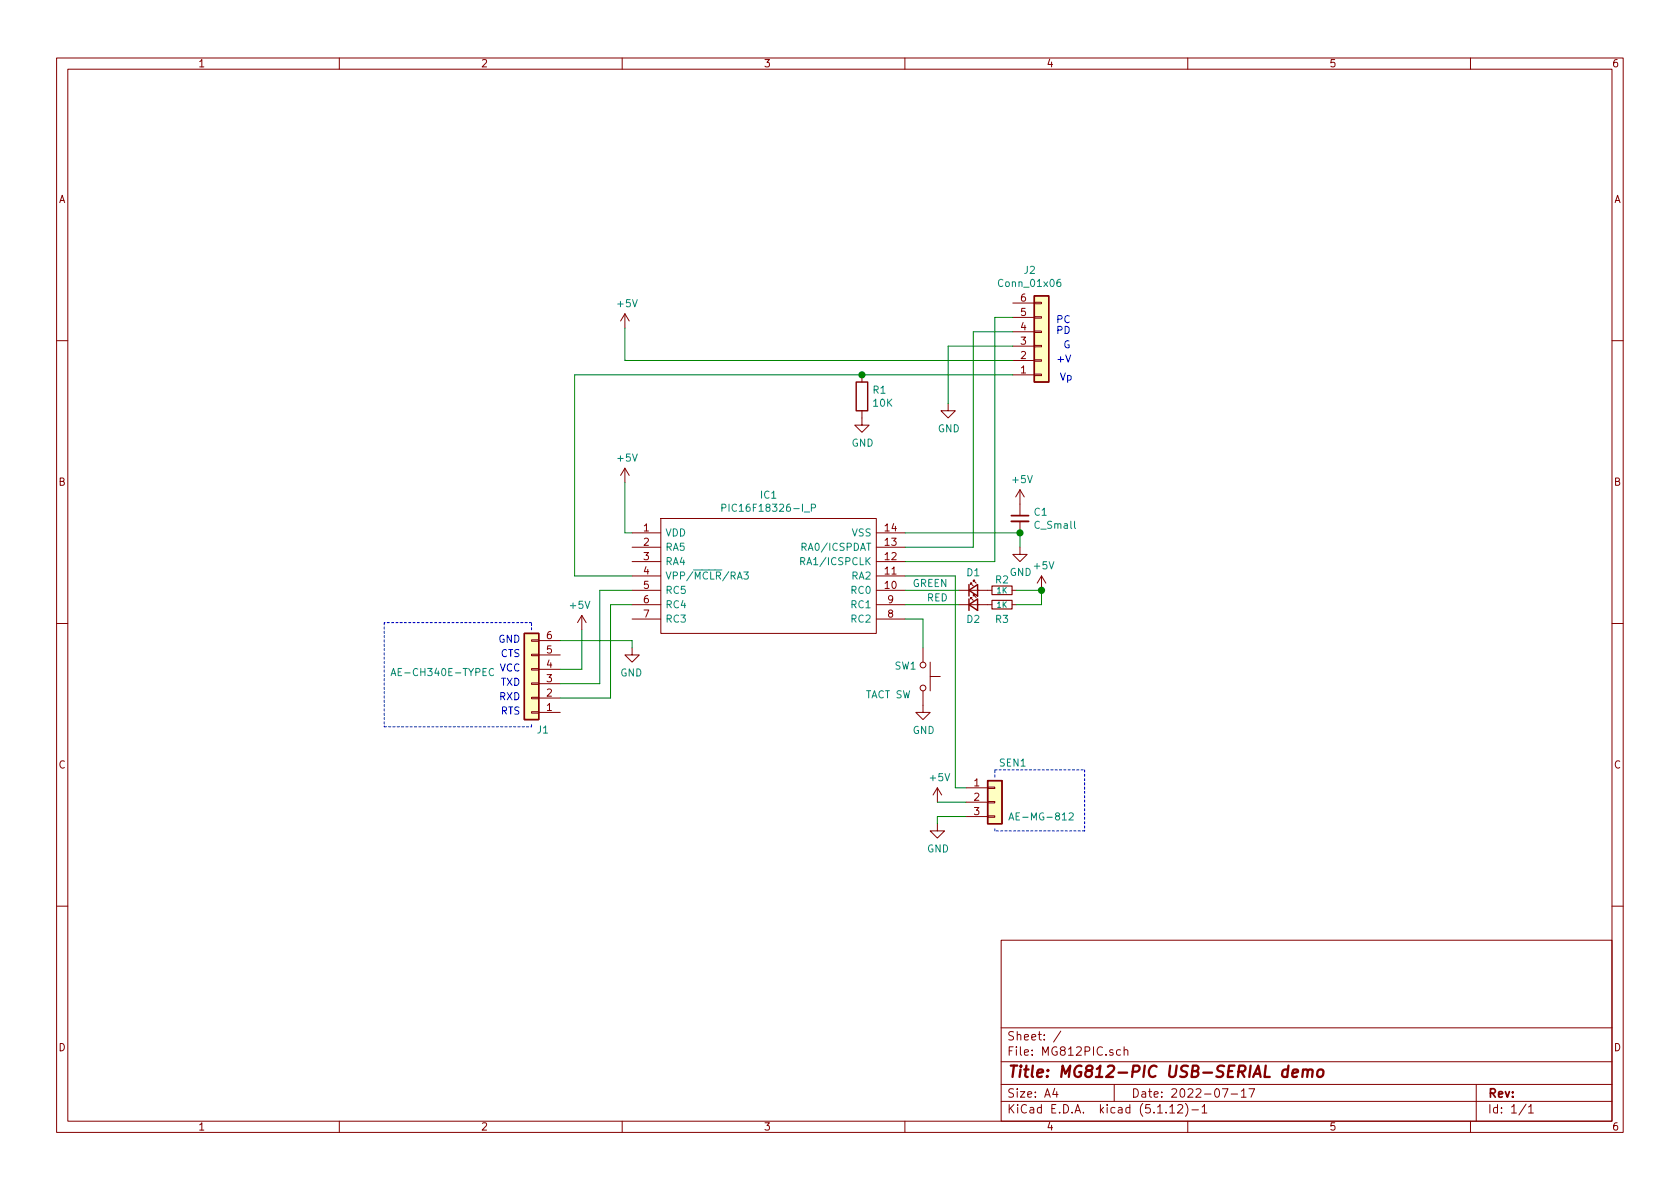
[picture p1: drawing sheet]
EESchema Schematic File Version 4
EELAYER 30 0
EELAYER END
$Descr A4 11693 8268
encoding utf-8
Sheet 1 1
Title "MG812-PIC USB-SERIAL demo"
Date "2022-07-17"
Rev ""
Comp ""
Comment1 ""
Comment2 ""
Comment3 ""
Comment4 ""
$EndDescr
$Comp
L Connector_Generic:Conn_01x06 J?
U 1 1
P 7250 2400
AR Path="/62D3A28E/62D41DE3" Ref="J?"  Part="1" 
AR Path="/62D41DE3" Ref="J2"  Part="1" 
F 0 "J2" H 7168 1875 50  0000 C CNN
F 1 "Conn_01x06" H 7168 1966 50  0000 C CNN
F 2 "" H 7250 2400 50  0001 C CNN
F 3 "~" H 7250 2400 50  0001 C CNN
	1    7250 2400
	1    0    0    1   
$EndComp
Wire Wire Line
	7050 2600 6000 2600
Wire Wire Line
	4000 2600 4000 4000
Wire Wire Line
	4000 4000 4400 4000
Wire Wire Line
	7050 2500 4350 2500
Wire Wire Line
	4350 2500 4350 2275
$Comp
L power:+5V #PWR?
U 1 1
P 4350 2275
AR Path="/62D3A28E/62D41DEE" Ref="#PWR?"  Part="1" 
AR Path="/62D41DEE" Ref="#PWR02"  Part="1" 
F 0 "#PWR02" H 4350 2125 50  0001 C CNN
F 1 "+5V" H 4365 2448 50  0000 C CNN
F 2 "" H 4350 2275 50  0001 C CNN
F 3 "" H 4350 2275 50  0001 C CNN
	1    4350 2275
	1    0    0    -1  
$EndComp
$Comp
L power:GND #PWR?
U 1 1
P 6600 2800
AR Path="/62D3A28E/62D41DF4" Ref="#PWR?"  Part="1" 
AR Path="/62D41DF4" Ref="#PWR08"  Part="1" 
F 0 "#PWR08" H 6600 2550 50  0001 C CNN
F 1 "GND" H 6605 2627 50  0000 C CNN
F 2 "" H 6600 2800 50  0001 C CNN
F 3 "" H 6600 2800 50  0001 C CNN
	1    6600 2800
	1    0    0    -1  
$EndComp
Wire Wire Line
	7050 2400 6600 2400
Wire Wire Line
	6600 2400 6600 2800
Wire Wire Line
	6300 3800 6775 3800
Wire Wire Line
	6775 3800 6775 2300
Wire Wire Line
	6775 2300 7050 2300
Wire Wire Line
	6300 3900 6925 3900
Wire Wire Line
	6925 3900 6925 2200
Wire Wire Line
	6925 2200 7050 2200
Wire Wire Line
	6300 3700 7100 3700
Wire Wire Line
	7100 3700 7100 3800
$Comp
L power:GND #PWR?
U 1 1
P 7100 3800
AR Path="/62D3A28E/62D41E04" Ref="#PWR?"  Part="1" 
AR Path="/62D41E04" Ref="#PWR010"  Part="1" 
F 0 "#PWR010" H 7100 3550 50  0001 C CNN
F 1 "GND" H 7105 3627 50  0000 C CNN
F 2 "" H 7100 3800 50  0001 C CNN
F 3 "" H 7100 3800 50  0001 C CNN
	1    7100 3800
	1    0    0    -1  
$EndComp
$Comp
L power:+5V #PWR?
U 1 1
P 7100 3500
AR Path="/62D3A28E/62D41E0A" Ref="#PWR?"  Part="1" 
AR Path="/62D41E0A" Ref="#PWR09"  Part="1" 
F 0 "#PWR09" H 7100 3350 50  0001 C CNN
F 1 "+5V" H 7115 3673 50  0000 C CNN
F 2 "" H 7100 3500 50  0001 C CNN
F 3 "" H 7100 3500 50  0001 C CNN
	1    7100 3500
	1    0    0    -1  
$EndComp
$Comp
L Device:C_Small C?
U 1 1
P 7100 3600
AR Path="/62D3A28E/62D41E10" Ref="C?"  Part="1" 
AR Path="/62D41E10" Ref="C1"  Part="1" 
F 0 "C1" H 7192 3646 50  0000 L CNN
F 1 "C_Small" H 7192 3555 50  0000 L CNN
F 2 "" H 7100 3600 50  0001 C CNN
F 3 "~" H 7100 3600 50  0001 C CNN
	1    7100 3600
	1    0    0    -1  
$EndComp
Connection ~ 7100 3700
$Comp
L power:+5V #PWR?
U 1 1
P 4350 3350
AR Path="/62D3A28E/62D41E17" Ref="#PWR?"  Part="1" 
AR Path="/62D41E17" Ref="#PWR03"  Part="1" 
F 0 "#PWR03" H 4350 3200 50  0001 C CNN
F 1 "+5V" H 4365 3523 50  0000 C CNN
F 2 "" H 4350 3350 50  0001 C CNN
F 3 "" H 4350 3350 50  0001 C CNN
	1    4350 3350
	1    0    0    -1  
$EndComp
Wire Wire Line
	4350 3350 4350 3700
Wire Wire Line
	4350 3700 4400 3700
Text Notes 7375 2650 0    50   ~ 0
Vp
Text Notes 7350 2525 0    50   ~ 0
+V\n
Text Notes 7400 2425 0    50   ~ 0
G
Text Notes 7350 2325 0    50   ~ 0
PD
Text Notes 7350 2250 0    50   ~ 0
PC
$Comp
L Connector_Generic:Conn_01x03 SEN?
U 1 1
P 6925 5575
AR Path="/62D3A28E/62D41E24" Ref="SEN?"  Part="1" 
AR Path="/62D41E24" Ref="SEN1"  Part="1" 
F 0 "SEN1" H 7050 5850 50  0000 C CNN
F 1 "AE-MG-812" H 7250 5475 50  0000 C CNN
F 2 "" H 6925 5575 50  0001 C CNN
F 3 "~" H 6925 5575 50  0001 C CNN
	1    6925 5575
	1    0    0    -1  
$EndComp
$Comp
L power:+5V #PWR?
U 1 1
P 6525 5575
AR Path="/62D3A28E/62D41E2A" Ref="#PWR?"  Part="1" 
AR Path="/62D41E2A" Ref="#PWR06"  Part="1" 
F 0 "#PWR06" H 6525 5425 50  0001 C CNN
F 1 "+5V" H 6540 5748 50  0000 C CNN
F 2 "" H 6525 5575 50  0001 C CNN
F 3 "" H 6525 5575 50  0001 C CNN
	1    6525 5575
	1    0    0    -1  
$EndComp
$Comp
L power:GND #PWR?
U 1 1
P 6525 5725
AR Path="/62D3A28E/62D41E30" Ref="#PWR?"  Part="1" 
AR Path="/62D41E30" Ref="#PWR07"  Part="1" 
F 0 "#PWR07" H 6525 5475 50  0001 C CNN
F 1 "GND" H 6530 5552 50  0000 C CNN
F 2 "" H 6525 5725 50  0001 C CNN
F 3 "" H 6525 5725 50  0001 C CNN
	1    6525 5725
	1    0    0    -1  
$EndComp
Wire Wire Line
	6725 5675 6525 5675
Wire Wire Line
	6525 5675 6525 5725
Wire Wire Line
	6725 5575 6525 5575
Wire Wire Line
	6300 4000 6650 4000
Wire Wire Line
	6650 4000 6650 5475
Wire Wire Line
	6650 5475 6725 5475
$Comp
L Connector_Generic:Conn_01x06 J?
U 1 1
P 3700 4750
AR Path="/62D3A28E/62D41E3C" Ref="J?"  Part="1" 
AR Path="/62D41E3C" Ref="J1"  Part="1" 
F 0 "J1" H 3575 5075 50  0000 L CNN
F 1 "AE-CH340E-TYPEC" H 3950 4675 50  0000 L CNN
F 2 "" H 3700 4750 50  0001 C CNN
F 3 "~" H 3700 4750 50  0001 C CNN
	1    3700 4750
	-1   0    0    1   
$EndComp
Wire Wire Line
	3900 4650 4050 4650
Wire Wire Line
	4050 4650 4050 4375
$Comp
L power:+5V #PWR?
U 1 1
P 4050 4375
AR Path="/62D3A28E/62D41E44" Ref="#PWR?"  Part="1" 
AR Path="/62D41E44" Ref="#PWR01"  Part="1" 
F 0 "#PWR01" H 4050 4225 50  0001 C CNN
F 1 "+5V" H 4065 4548 50  0000 C CNN
F 2 "" H 4050 4375 50  0001 C CNN
F 3 "" H 4050 4375 50  0001 C CNN
	1    4050 4375
	-1   0    0    -1  
$EndComp
$Comp
L power:GND #PWR?
U 1 1
P 4400 4500
AR Path="/62D3A28E/62D41E4A" Ref="#PWR?"  Part="1" 
AR Path="/62D41E4A" Ref="#PWR04"  Part="1" 
F 0 "#PWR04" H 4400 4250 50  0001 C CNN
F 1 "GND" H 4405 4327 50  0000 C CNN
F 2 "" H 4400 4500 50  0001 C CNN
F 3 "" H 4400 4500 50  0001 C CNN
	1    4400 4500
	-1   0    0    -1  
$EndComp
Wire Wire Line
	4400 4450 4400 4500
Text Notes 3625 4575 2    50   ~ 0
CTS
Text Notes 3625 4475 2    50   ~ 0
GND
Text Notes 3625 4675 2    50   ~ 0
VCC
Text Notes 3625 4775 2    50   ~ 0
TXD
Text Notes 3625 4875 2    50   ~ 0
RXD\n
Text Notes 3625 4975 2    50   ~ 0
RTS
Wire Wire Line
	4400 4100 4175 4100
Wire Wire Line
	4400 4200 4250 4200
Wire Wire Line
	3900 4450 4400 4450
Wire Wire Line
	3900 4750 4175 4750
Wire Wire Line
	4175 4100 4175 4750
Wire Wire Line
	3900 4850 4250 4850
Wire Wire Line
	4250 4200 4250 4850
$Comp
L Device:R R?
U 1 1
P 6000 2750
AR Path="/62D3A28E/62D41E5E" Ref="R?"  Part="1" 
AR Path="/62D41E5E" Ref="R1"  Part="1" 
F 0 "R1" H 6070 2796 50  0000 L CNN
F 1 "10K" H 6070 2705 50  0000 L CNN
F 2 "" V 5930 2750 50  0001 C CNN
F 3 "~" H 6000 2750 50  0001 C CNN
	1    6000 2750
	1    0    0    -1  
$EndComp
Connection ~ 6000 2600
Wire Wire Line
	6000 2600 4000 2600
$Comp
L power:GND #PWR?
U 1 1
P 6000 2900
AR Path="/62D3A28E/62D41E66" Ref="#PWR?"  Part="1" 
AR Path="/62D41E66" Ref="#PWR05"  Part="1" 
F 0 "#PWR05" H 6000 2650 50  0001 C CNN
F 1 "GND" H 6005 2727 50  0000 C CNN
F 2 "" H 6000 2900 50  0001 C CNN
F 3 "" H 6000 2900 50  0001 C CNN
	1    6000 2900
	1    0    0    -1  
$EndComp
Wire Notes Line
	6925 5400 6925 5350
Wire Notes Line
	6925 5350 7550 5350
Wire Notes Line
	7550 5350 7550 5775
Wire Notes Line
	7550 5775 6925 5775
Wire Notes Line
	6925 5775 6925 5750
Wire Notes Line
	3700 4375 3700 4325
Wire Notes Line
	3700 4325 2675 4325
Wire Notes Line
	2675 4325 2675 5050
Wire Notes Line
	2675 5050 3700 5050
Wire Notes Line
	3700 5050 3700 5025
$Comp
L samac_2:PIC16F18326-I_P IC?
U 1 1
P 4400 3700
AR Path="/62D3A28E/62D41E7C" Ref="IC?"  Part="1" 
AR Path="/62D41E7C" Ref="IC1"  Part="1" 
F 0 "IC1" H 5350 3965 50  0000 C CNN
F 1 "PIC16F18326-I_P" H 5350 3874 50  0000 C CNN
F 2 "DIP781W56P254L1918H533Q14N" H 6150 3800 50  0001 L CNN
F 3 "http://uk.rs-online.com/web/p/products/1241554P" H 6150 3700 50  0001 L CNN
F 4 "MCU,PIC16F18326,28KB Flash,XLP,DIP14" H 6150 3600 50  0001 L CNN "Description"
F 5 "5.334" H 6150 3500 50  0001 L CNN "Height"
F 6 "1241554P" H 6150 3400 50  0001 L CNN "RS Part Number"
F 7 "http://uk.rs-online.com/web/p/products/1241554P" H 6150 3300 50  0001 L CNN "RS Price/Stock"
F 8 "Microchip" H 6150 3200 50  0001 L CNN "Manufacturer_Name"
F 9 "PIC16F18326-I/P" H 6150 3100 50  0001 L CNN "Manufacturer_Part_Number"
	1    4400 3700
	1    0    0    -1  
$EndComp
$Comp
L Switch:SW_MEC_5G SW1
U 1 1
P 6425 4700
F 0 "SW1" V 6350 4500 50  0000 L CNN
F 1 "TACT SW" V 6550 4300 50  0000 L CNN
F 2 "" H 6425 4900 50  0001 C CNN
F 3 "http://www.apem.com/int/index.php?controller=attachment&id_attachment=488" H 6425 4900 50  0001 C CNN
	1    6425 4700
	0    1    1    0   
$EndComp
Wire Wire Line
	6300 4300 6425 4300
Wire Wire Line
	6425 4300 6425 4500
$Comp
L power:GND #PWR?
U 1 1
P 6425 4900
AR Path="/62D3A28E/62D4EEA2" Ref="#PWR?"  Part="1" 
AR Path="/62D4EEA2" Ref="#PWR011"  Part="1" 
F 0 "#PWR011" H 6425 4650 50  0001 C CNN
F 1 "GND" H 6430 4727 50  0000 C CNN
F 2 "" H 6425 4900 50  0001 C CNN
F 3 "" H 6425 4900 50  0001 C CNN
	1    6425 4900
	1    0    0    -1  
$EndComp
$Comp
L Device:LED_Small D1
U 1 1
P 6775 4100
F 0 "D1" H 6775 4225 50  0000 C CNN
F 1 "GREEN" H 6475 4150 50  0000 C CNN
F 2 "" V 6775 4100 50  0001 C CNN
F 3 "~" V 6775 4100 50  0001 C CNN
	1    6775 4100
	1    0    0    -1  
$EndComp
$Comp
L Device:LED_Small D2
U 1 1
P 6775 4200
F 0 "D2" H 6775 4100 50  0000 C CNN
F 1 "RED" H 6525 4250 50  0000 C CNN
F 2 "" V 6775 4200 50  0001 C CNN
F 3 "~" V 6775 4200 50  0001 C CNN
	1    6775 4200
	1    0    0    -1  
$EndComp
Wire Wire Line
	6300 4100 6675 4100
Wire Wire Line
	6675 4200 6300 4200
$Comp
L Device:R_Small R3
U 1 1
P 6975 4200
F 0 "R3" V 7075 4200 50  0000 C CNN
F 1 "1K" V 6975 4200 39  0000 C CNN
F 2 "" H 6975 4200 50  0001 C CNN
F 3 "~" H 6975 4200 50  0001 C CNN
	1    6975 4200
	0    1    1    0   
$EndComp
$Comp
L Device:R_Small R2
U 1 1
P 6975 4100
F 0 "R2" V 6900 4100 50  0000 C CNN
F 1 "1K" V 6975 4100 39  0000 C CNN
F 2 "" H 6975 4100 50  0001 C CNN
F 3 "~" H 6975 4100 50  0001 C CNN
	1    6975 4100
	0    1    1    0   
$EndComp
$Comp
L power:+5V #PWR?
U 1 1
P 7250 4100
AR Path="/62D3A28E/62D5A6B6" Ref="#PWR?"  Part="1" 
AR Path="/62D5A6B6" Ref="#PWR012"  Part="1" 
F 0 "#PWR012" H 7250 3950 50  0001 C CNN
F 1 "+5V" H 7265 4273 50  0000 C CNN
F 2 "" H 7250 4100 50  0001 C CNN
F 3 "" H 7250 4100 50  0001 C CNN
	1    7250 4100
	1    0    0    -1  
$EndComp
Wire Wire Line
	7075 4100 7250 4100
Wire Wire Line
	7075 4200 7250 4200
Wire Wire Line
	7250 4200 7250 4100
Connection ~ 7250 4100
$EndSCHEMATC
